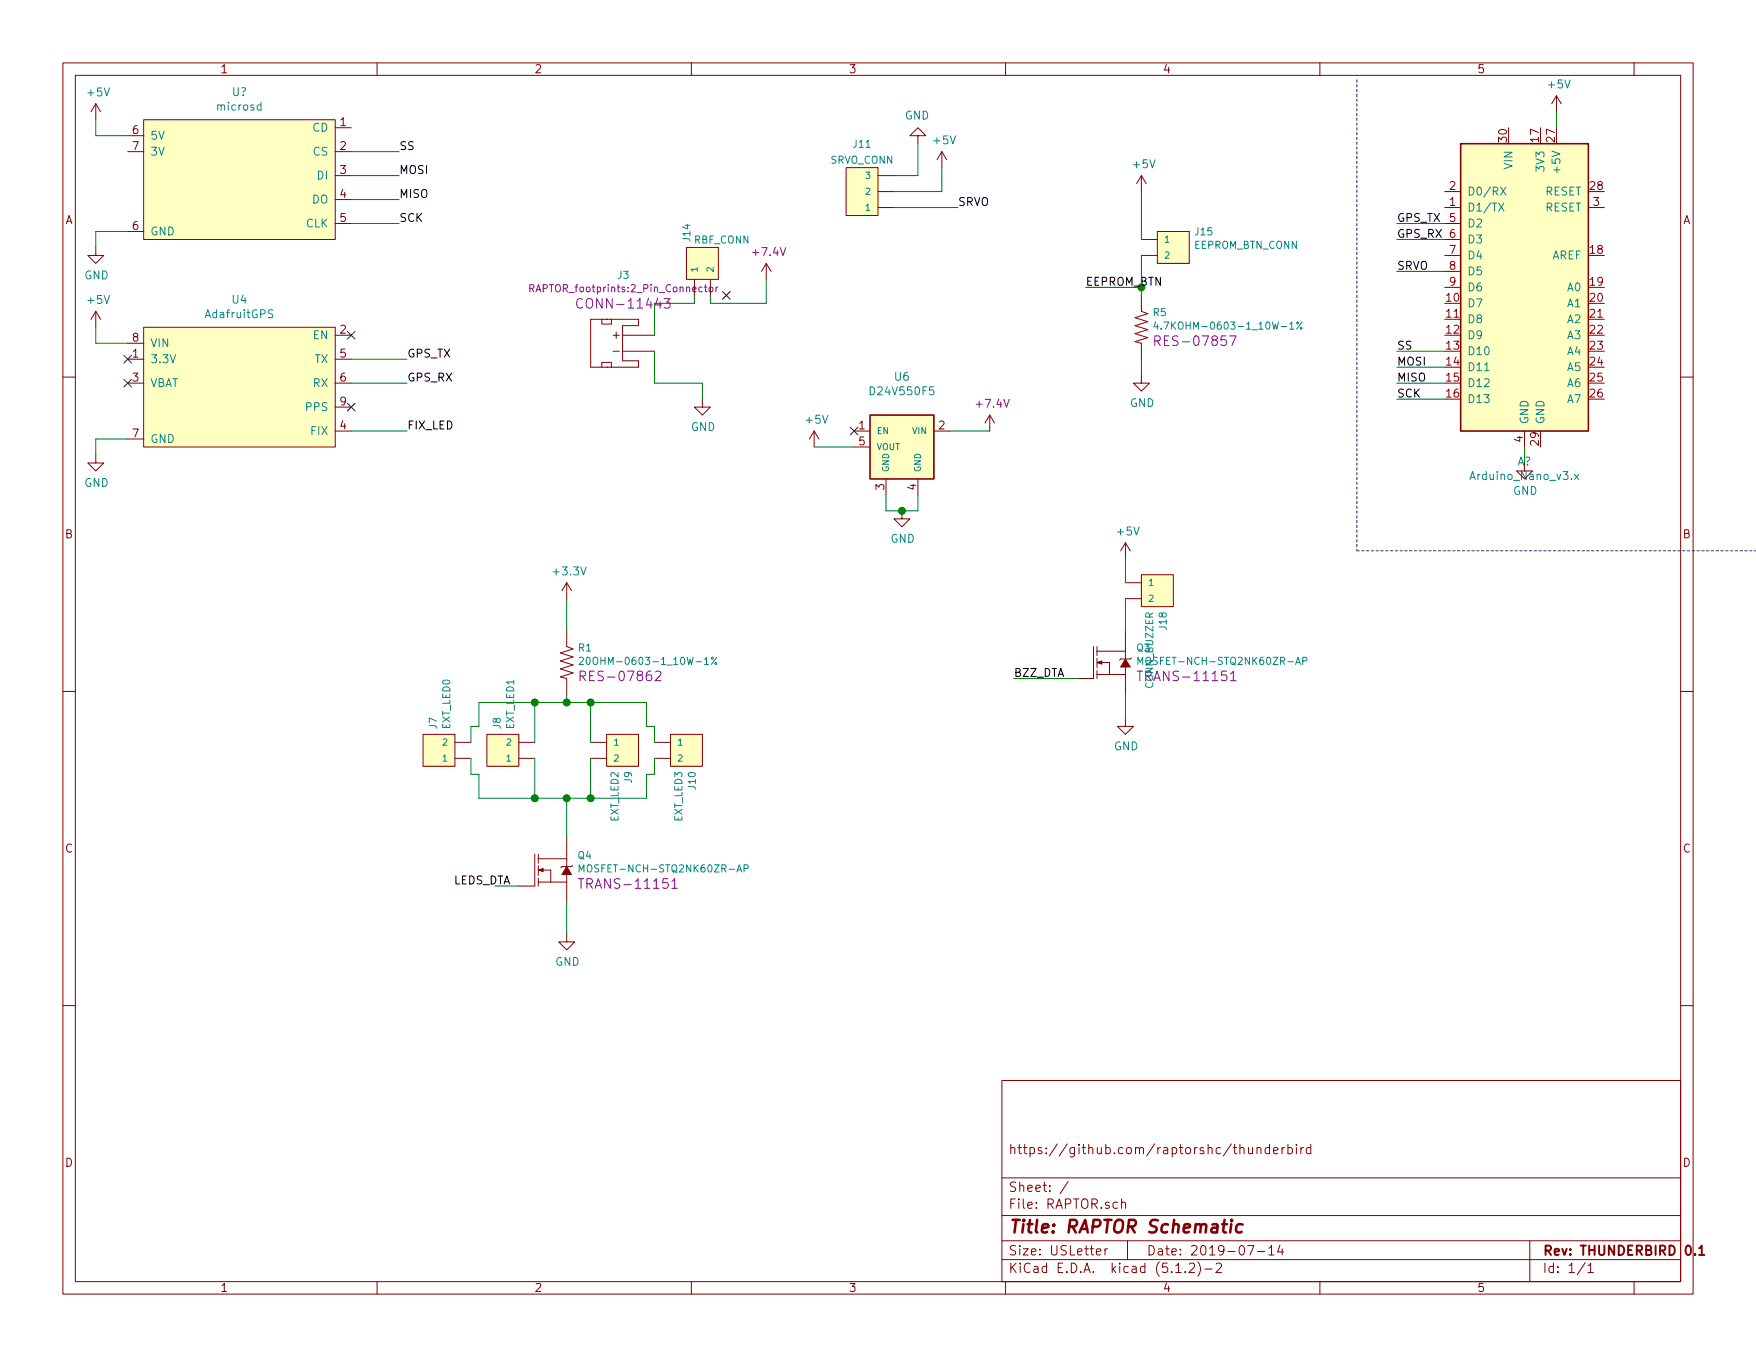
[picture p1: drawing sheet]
EESchema Schematic File Version 4
LIBS:RAPTOR-cache
EELAYER 29 0
EELAYER END
$Descr USLetter 11000 8500
encoding utf-8
Sheet 1 1
Title "RAPTOR Schematic"
Date "2019-07-14"
Rev "THUNDERBIRD 0.1"
Comp ""
Comment1 "https://github.com/raptorshc/thunderbird"
Comment2 ""
Comment3 ""
Comment4 ""
$EndDescr
Wire Notes Line
	8500 500  8500 3450
Wire Notes Line
	8500 3450 11200 3450
$Comp
L RAPTOR-rescue:AdafruitGPS-adafruitgps U4
U 1 1
P 1500 2400
F 0 "U4" H 1500 2925 50  0000 C CNN
F 1 "AdafruitGPS" H 1500 2834 50  0000 C CNN
F 2 "RAPTOR_footprints:AdafruitGPS" H 1600 2350 50  0001 C CNN
F 3 "https://learn.adafruit.com/adafruit-ultimate-gps" H 1600 2350 50  0001 C CNN
	1    1500 2400
	1    0    0    -1  
$EndComp
$Comp
L power:GND #PWR0106
U 1 1
P 600 2850
F 0 "#PWR0106" H 600 2600 50  0001 C CNN
F 1 "GND" H 605 2677 50  0000 C CNN
F 2 "" H 600 2850 50  0001 C CNN
F 3 "" H 600 2850 50  0001 C CNN
	1    600  2850
	1    0    0    -1  
$EndComp
Wire Wire Line
	800  2750 600  2750
Wire Wire Line
	600  2750 600  2850
$Comp
L power:+5V #PWR0107
U 1 1
P 600 2050
F 0 "#PWR0107" H 600 1900 50  0001 C CNN
F 1 "+5V" H 615 2223 50  0000 C CNN
F 2 "" H 600 2050 50  0001 C CNN
F 3 "" H 600 2050 50  0001 C CNN
	1    600  2050
	1    0    0    -1  
$EndComp
Wire Wire Line
	600  2050 600  2150
Wire Wire Line
	600  2150 800  2150
Text Label 2550 2250 0    50   ~ 0
GPS_TX
Wire Wire Line
	2200 2250 2550 2250
Text Label 2550 2400 0    50   ~ 0
GPS_RX
Wire Wire Line
	2200 2400 2550 2400
Text Label 2550 2700 0    50   ~ 0
FIX_LED
Wire Wire Line
	2200 2700 2550 2700
NoConn ~ 800  2250
NoConn ~ 800  2400
NoConn ~ 2200 2550
NoConn ~ 2200 2100
Text Label 6000 1300 0    50   ~ 0
SRVO
Wire Wire Line
	5600 1300 6000 1300
$Comp
L power:GND #PWR0112
U 1 1
P 5750 900
F 0 "#PWR0112" H 5750 650 50  0001 C CNN
F 1 "GND" H 5755 727 50  0000 C CNN
F 2 "" H 5750 900 50  0001 C CNN
F 3 "" H 5750 900 50  0001 C CNN
	1    5750 900 
	-1   0    0    1   
$EndComp
Wire Wire Line
	5600 1100 5750 1100
Wire Wire Line
	5750 1100 5750 900 
Wire Wire Line
	5600 1200 5900 1200
Wire Wire Line
	5900 1200 5900 1050
$Comp
L RAPTOR-rescue:MOSFET-NCH-2N7002PW-SparkFun-DiscreteSemi Q3
U 1 1
P 6950 4150
F 0 "Q3" H 7115 4245 45  0000 L CNN
F 1 "MOSFET-NCH-STQ2NK60ZR-AP" H 7115 4161 45  0000 L CNN
F 2 "RAPTOR_footprints:MOSFET" H 6950 4450 20  0001 C CNN
F 3 "https://www.diodes.com/assets/Datasheets/ds11303.pdf" H 6950 4150 50  0001 C CNN
F 4 "TRANS-11151" H 7115 4066 60  0000 L CNN "Field4"
	1    6950 4150
	1    0    0    -1  
$EndComp
Text Label 6350 4250 0    50   ~ 0
BZZ_DTA
Wire Wire Line
	6750 4250 6350 4250
$Comp
L power:GND #PWR0116
U 1 1
P 7050 4500
F 0 "#PWR0116" H 7050 4250 50  0001 C CNN
F 1 "GND" H 7055 4327 50  0000 C CNN
F 2 "" H 7050 4500 50  0001 C CNN
F 3 "" H 7050 4500 50  0001 C CNN
	1    7050 4500
	1    0    0    -1  
$EndComp
Wire Wire Line
	7050 4350 7050 4500
$Comp
L power:GND #PWR0123
U 1 1
P 3550 5850
F 0 "#PWR0123" H 3550 5600 50  0001 C CNN
F 1 "GND" H 3555 5677 50  0000 C CNN
F 2 "" H 3550 5850 50  0001 C CNN
F 3 "" H 3550 5850 50  0001 C CNN
	1    3550 5850
	1    0    0    -1  
$EndComp
Text Label 3200 5550 2    50   ~ 0
LEDS_DTA
$Comp
L RAPTOR-rescue:MOSFET-NCH-2N7002PW-SparkFun-DiscreteSemi Q4
U 1 1
P 3450 5450
F 0 "Q4" H 3615 5545 45  0000 L CNN
F 1 "MOSFET-NCH-STQ2NK60ZR-AP" H 3615 5461 45  0000 L CNN
F 2 "RAPTOR_footprints:MOSFET" H 3450 5750 20  0001 C CNN
F 3 "https://www.diodes.com/assets/Datasheets/ds11303.pdf" H 3450 5450 50  0001 C CNN
F 4 "TRANS-11151" H 3615 5366 60  0000 L CNN "Field4"
	1    3450 5450
	1    0    0    -1  
$EndComp
Wire Wire Line
	3550 3950 3550 3750
$Comp
L power:+3.3V #PWR0127
U 1 1
P 3550 3750
F 0 "#PWR0127" H 3550 3600 50  0001 C CNN
F 1 "+3.3V" H 3565 3923 50  0000 C CNN
F 2 "" H 3550 3750 50  0001 C CNN
F 3 "" H 3550 3750 50  0001 C CNN
	1    3550 3750
	1    0    0    -1  
$EndComp
$Comp
L power:+5V #PWR014
U 1 1
P 5900 1050
F 0 "#PWR014" H 5900 900 50  0001 C CNN
F 1 "+5V" H 5915 1223 50  0000 C CNN
F 2 "" H 5900 1050 50  0001 C CNN
F 3 "" H 5900 1050 50  0001 C CNN
	1    5900 1050
	1    0    0    -1  
$EndComp
$Comp
L power:+7.5V #PWR06
U 1 1
P 6200 2700
F 0 "#PWR06" H 6200 2550 50  0001 C CNN
F 1 "+7.5V" H 6215 2873 50  0001 C CNN
F 2 "" H 6200 2700 50  0001 C CNN
F 3 "" H 6200 2700 50  0001 C CNN
F 4 "+7.4V" H 6215 2873 50  0000 C CNN "Real Value"
	1    6200 2700
	1    0    0    -1  
$EndComp
$Comp
L power:+5V #PWR010
U 1 1
P 5100 2800
F 0 "#PWR010" H 5100 2650 50  0001 C CNN
F 1 "+5V" H 5115 2973 50  0000 C CNN
F 2 "" H 5100 2800 50  0001 C CNN
F 3 "" H 5100 2800 50  0001 C CNN
	1    5100 2800
	1    0    0    -1  
$EndComp
$Comp
L power:GND #PWR016
U 1 1
P 4400 2500
F 0 "#PWR016" H 4400 2250 50  0001 C CNN
F 1 "GND" H 4405 2327 50  0000 C CNN
F 2 "" H 4400 2500 50  0001 C CNN
F 3 "" H 4400 2500 50  0001 C CNN
	1    4400 2500
	1    0    0    -1  
$EndComp
$Comp
L power:+7.5V #PWR015
U 1 1
P 4800 1750
F 0 "#PWR015" H 4800 1600 50  0001 C CNN
F 1 "+7.5V" H 4815 1923 50  0001 C CNN
F 2 "" H 4800 1750 50  0001 C CNN
F 3 "" H 4800 1750 50  0001 C CNN
F 4 "+7.4V" H 4815 1923 50  0000 C CNN "Real Value"
	1    4800 1750
	1    0    0    -1  
$EndComp
Wire Wire Line
	4800 1750 4800 1900
$Comp
L power:+5V #PWR017
U 1 1
P 7050 3500
F 0 "#PWR017" H 7050 3350 50  0001 C CNN
F 1 "+5V" H 7065 3673 50  0000 C CNN
F 2 "" H 7050 3500 50  0001 C CNN
F 3 "" H 7050 3500 50  0001 C CNN
	1    7050 3500
	1    0    0    -1  
$EndComp
$Comp
L RAPTOR-rescue:JST_2MM_MALE-SparkFun-Connectors J3
U 1 1
P 3900 2150
F 0 "J3" V 4323 2144 45  0000 C CNN
F 1 "JST_2MM_MALE" H 4000 1950 45  0001 L BNN
F 2 "RAPTOR_footprints:2_Pin_Connector" V 4239 2144 45  0000 C CNN
F 3 "" H 3900 2150 50  0001 C CNN
F 4 "CONN-11443" V 4144 2144 60  0000 C CNN "Field4"
	1    3900 2150
	0    -1   -1   0   
$EndComp
Wire Wire Line
	4400 2400 4100 2400
Wire Wire Line
	4100 2400 4100 2200
Wire Wire Line
	4400 2400 4400 2500
Wire Wire Line
	4100 1900 4100 2100
$Comp
L power:+5V #PWR021
U 1 1
P 7150 1200
F 0 "#PWR021" H 7150 1050 50  0001 C CNN
F 1 "+5V" H 7165 1373 50  0000 C CNN
F 2 "" H 7150 1200 50  0001 C CNN
F 3 "" H 7150 1200 50  0001 C CNN
	1    7150 1200
	1    0    0    -1  
$EndComp
$Comp
L power:GND #PWR022
U 1 1
P 7150 2350
F 0 "#PWR022" H 7150 2100 50  0001 C CNN
F 1 "GND" H 7155 2177 50  0000 C CNN
F 2 "" H 7150 2350 50  0001 C CNN
F 3 "" H 7150 2350 50  0001 C CNN
	1    7150 2350
	1    0    0    -1  
$EndComp
$Comp
L RAPTOR-rescue:4.7KOHM-0603-1_10W-1%-SparkFun-Resistors R5
U 1 1
P 7150 2050
F 0 "R5" V 7055 2118 45  0000 L CNN
F 1 "4.7KOHM-0603-1_10W-1%" V 7139 2118 45  0000 L CNN
F 2 "RAPTOR_footprints:Resistor" H 7150 2200 20  0001 C CNN
F 3 "" H 7150 2050 60  0001 C CNN
F 4 "RES-07857" V 7234 2118 60  0000 L CNN "Field4"
	1    7150 2050
	0    1    1    0   
$EndComp
Wire Wire Line
	7150 2250 7150 2350
$Comp
L RAPTOR-rescue:CONN_03-SparkFun-Connectors J11
U 1 1
P 5500 1300
F 0 "J11" H 5400 1700 45  0000 C CNN
F 1 "SRVO_CONN" H 5400 1600 45  0000 C CNN
F 2 "RAPTOR_footprints:Molex-MOTOR" H 5500 1700 20  0001 C CNN
F 3 "" H 5500 1300 50  0001 C CNN
F 4 "XXX-00000" H 5456 1631 60  0001 C CNN "Field4"
	1    5500 1300
	1    0    0    -1  
$EndComp
Wire Wire Line
	4050 5000 4050 4850
Connection ~ 3700 5000
Wire Wire Line
	3700 5000 4050 5000
Wire Wire Line
	3000 4850 3000 5000
Wire Wire Line
	3000 5000 3350 5000
Connection ~ 3350 5000
Wire Wire Line
	3000 4550 3000 4400
Wire Wire Line
	3000 4400 3350 4400
Wire Wire Line
	3550 4400 3550 4350
Connection ~ 3350 4400
Wire Wire Line
	3350 4400 3550 4400
Wire Wire Line
	3700 4400 3550 4400
Connection ~ 3550 4400
Wire Wire Line
	4050 4550 4050 4400
Wire Wire Line
	4050 4400 3700 4400
Connection ~ 3700 4400
Wire Wire Line
	3250 5550 3100 5550
$Comp
L RAPTOR-rescue:D24V50F5 U6
U 1 1
P 5650 2600
F 0 "U6" H 5650 2842 50  0000 C CNN
F 1 "D24V550F5" H 5650 2751 50  0000 C CNN
F 2 "RAPTOR_footprints:D24v50f5_Reg" H 5675 2450 50  0001 L CIN
F 3 "" H 5650 2550 50  0001 C CNN
	1    5650 2600
	1    0    0    -1  
$EndComp
$Comp
L RAPTOR-rescue:20OHM-0603-1_10W-1%-SparkFun-Resistors R1
U 1 1
P 3550 4150
F 0 "R1" V 3455 4218 45  0000 L CNN
F 1 "20OHM-0603-1_10W-1%" V 3539 4218 45  0000 L CNN
F 2 "RAPTOR_footprints:Resistor" H 3550 4300 20  0001 C CNN
F 3 "" H 3550 4150 60  0001 C CNN
F 4 "RES-07862" V 3634 4218 60  0000 L CNN "Field4"
	1    3550 4150
	0    1    1    0   
$EndComp
$Comp
L RAPTOR-rescue:CONN_02-SparkFun-Connectors J10
U 1 1
P 4200 4650
F 0 "J10" V 4061 4828 45  0000 L CNN
F 1 "EXT_LED3" V 4145 4828 45  0000 L CNN
F 2 "RAPTOR_footprints:Molex-2pin" H 4200 4900 20  0001 C CNN
F 3 "" H 4200 4650 50  0001 C CNN
F 4 "XXX-00000" V 4240 4828 60  0001 L CNN "Field4"
	1    4200 4650
	-1   0    0    1   
$EndComp
$Comp
L RAPTOR-rescue:CONN_02-SparkFun-Connectors J9
U 1 1
P 3800 4650
F 0 "J9" V 3661 4828 45  0000 L CNN
F 1 "EXT_LED2" V 3745 4828 45  0000 L CNN
F 2 "RAPTOR_footprints:Molex-2pin" H 3800 4900 20  0001 C CNN
F 3 "" H 3800 4650 50  0001 C CNN
F 4 "XXX-00000" V 3840 4828 60  0001 L CNN "Field4"
	1    3800 4650
	-1   0    0    1   
$EndComp
$Comp
L RAPTOR-rescue:CONN_02-SparkFun-Connectors J8
U 1 1
P 3250 4750
F 0 "J8" V 3111 4928 45  0000 L CNN
F 1 "EXT_LED1" V 3195 4928 45  0000 L CNN
F 2 "RAPTOR_footprints:Molex-2pin" H 3250 5000 20  0001 C CNN
F 3 "" H 3250 4750 50  0001 C CNN
F 4 "XXX-00000" V 3290 4928 60  0001 L CNN "Field4"
	1    3250 4750
	1    0    0    -1  
$EndComp
$Comp
L RAPTOR-rescue:CONN_02-SparkFun-Connectors J7
U 1 1
P 2850 4750
F 0 "J7" V 2711 4928 45  0000 L CNN
F 1 "EXT_LED0" V 2795 4928 45  0000 L CNN
F 2 "RAPTOR_footprints:Molex-2pin" H 2850 5000 20  0001 C CNN
F 3 "" H 2850 4750 50  0001 C CNN
F 4 "XXX-00000" V 2890 4928 60  0001 L CNN "Field4"
	1    2850 4750
	1    0    0    -1  
$EndComp
Wire Wire Line
	4050 4550 4100 4550
Wire Wire Line
	4100 4550 4100 4650
Wire Wire Line
	4050 4850 4100 4850
Wire Wire Line
	4100 4850 4100 4750
Wire Wire Line
	3000 4550 2950 4550
Wire Wire Line
	2950 4550 2950 4650
Wire Wire Line
	3000 4850 2950 4850
Wire Wire Line
	2950 4850 2950 4750
Wire Wire Line
	3700 4400 3700 4650
Wire Wire Line
	3350 4400 3350 4650
Wire Wire Line
	3350 4750 3350 5000
Wire Wire Line
	3700 4750 3700 5000
Wire Wire Line
	3350 5000 3550 5000
Wire Wire Line
	3550 5000 3550 5250
Connection ~ 3550 5000
Wire Wire Line
	3550 5000 3700 5000
Wire Wire Line
	3550 5650 3550 5850
$Comp
L RAPTOR-rescue:CONN_02-SparkFun-Connectors J15
U 1 1
P 7250 1500
F 0 "J15" H 7022 1455 45  0000 R CNN
F 1 "EEPROM_BTN_CONN" H 7022 1539 45  0000 R CNN
F 2 "RAPTOR_footprints:Molex-2pin" H 7250 1750 20  0001 C CNN
F 3 "" H 7250 1500 50  0001 C CNN
F 4 "XXX-00000" H 7022 1634 60  0001 R CNN "Field4"
	1    7250 1500
	-1   0    0    1   
$EndComp
Wire Wire Line
	7150 1200 7150 1500
NoConn ~ 4550 1850
Wire Wire Line
	4350 1850 4350 1900
Wire Wire Line
	4100 1900 4350 1900
Wire Wire Line
	4450 1850 4450 1900
Wire Wire Line
	4450 1900 4800 1900
Wire Wire Line
	6200 2700 5950 2700
Wire Wire Line
	5100 2800 5350 2800
Wire Wire Line
	5550 3100 5550 3200
Wire Wire Line
	5550 3200 5650 3200
Wire Wire Line
	5750 3200 5750 3100
$Comp
L power:GND #PWR0111
U 1 1
P 5650 3200
F 0 "#PWR0111" H 5650 2950 50  0001 C CNN
F 1 "GND" H 5655 3027 50  0000 C CNN
F 2 "" H 5650 3200 50  0001 C CNN
F 3 "" H 5650 3200 50  0001 C CNN
	1    5650 3200
	1    0    0    -1  
$EndComp
Connection ~ 5650 3200
Wire Wire Line
	5650 3200 5750 3200
NoConn ~ 5350 2700
$Comp
L RAPTOR-rescue:CONN_02-SparkFun-Connectors J18
U 1 1
P 7150 3650
F 0 "J18" V 7011 3828 45  0000 L CNN
F 1 "CONN_BUZZER" V 7095 3828 45  0000 L CNN
F 2 "RAPTOR_footprints:Molex-2pin" H 7150 3900 20  0001 C CNN
F 3 "" H 7150 3650 50  0001 C CNN
F 4 "XXX-00000" V 7190 3828 60  0001 L CNN "Field4"
	1    7150 3650
	-1   0    0    1   
$EndComp
Wire Wire Line
	7050 3500 7050 3650
Wire Wire Line
	7050 3750 7050 3950
$Comp
L RAPTOR-rescue:CONN_02-SparkFun-Connectors J14
U 1 1
P 4350 1750
F 0 "J14" H 4122 1705 45  0000 R CNN
F 1 "RBF_CONN" V 4100 2100 45  0000 R CNN
F 2 "RAPTOR_footprints:Molex-2pin" H 4350 2000 20  0001 C CNN
F 3 "" H 4350 1750 50  0001 C CNN
F 4 "XXX-00000" H 4122 1884 60  0001 R CNN "Field4"
	1    4350 1750
	0    1    1    0   
$EndComp
$Comp
L MCU_Module:Arduino_Nano_v3.x A?
U 1 1
P 9550 1800
F 0 "A?" H 9550 711 50  0000 C CNN
F 1 "Arduino_Nano_v3.x" H 9550 620 50  0000 C CNN
F 2 "Module:Arduino_Nano" H 9700 850 50  0001 L CNN
F 3 "http://www.mouser.com/pdfdocs/Gravitech_Arduino_Nano3_0.pdf" H 9550 800 50  0001 C CNN
	1    9550 1800
	1    0    0    -1  
$EndComp
Wire Wire Line
	7150 1800 7150 1850
Connection ~ 7150 1800
Wire Wire Line
	6800 1800 7150 1800
Text Label 6800 1800 0    50   ~ 0
EEPROM_BTN
$Comp
L RAPTOR-rescue:microsd U?
U 1 1
P 1500 1100
F 0 "U?" H 1500 1625 50  0000 C CNN
F 1 "microsd" H 1500 1534 50  0000 C CNN
F 2 "" H 1500 1500 50  0001 C CNN
F 3 "" H 1500 1500 50  0001 C CNN
	1    1500 1100
	1    0    0    -1  
$EndComp
Wire Wire Line
	600  850  800  850 
$Comp
L power:GND #PWR?
U 1 1
P 600 1550
F 0 "#PWR?" H 600 1300 50  0001 C CNN
F 1 "GND" H 605 1377 50  0000 C CNN
F 2 "" H 600 1550 50  0001 C CNN
F 3 "" H 600 1550 50  0001 C CNN
	1    600  1550
	1    0    0    -1  
$EndComp
Wire Wire Line
	800  1450 600  1450
Wire Wire Line
	600  1450 600  1550
Text Label 2500 1400 0    50   ~ 0
SCK
Text Label 2500 1250 0    50   ~ 0
MISO
Text Label 2500 1100 0    50   ~ 0
MOSI
Text Label 2500 950  0    50   ~ 0
SS
Wire Wire Line
	2200 950  2500 950 
Wire Wire Line
	2200 1100 2500 1100
Wire Wire Line
	2200 1250 2500 1250
Wire Wire Line
	2200 1400 2500 1400
Text Label 8750 2500 0    50   ~ 0
SCK
Text Label 8750 2400 0    50   ~ 0
MISO
Text Label 8750 2300 0    50   ~ 0
MOSI
Text Label 8750 2200 0    50   ~ 0
SS
Wire Wire Line
	8750 2300 9050 2300
Wire Wire Line
	8750 2400 9050 2400
Wire Wire Line
	8750 2500 9050 2500
Wire Wire Line
	8750 2200 9050 2200
Text Label 8750 1400 0    50   ~ 0
GPS_TX
Text Label 8750 1500 0    50   ~ 0
GPS_RX
Wire Wire Line
	8750 1400 9050 1400
Wire Wire Line
	8750 1500 9050 1500
Wire Wire Line
	7150 1750 7150 1800
Wire Wire Line
	7150 1600 7150 1800
Text Label 8750 1700 0    50   ~ 0
SRVO
Wire Wire Line
	8750 1700 9050 1700
Wire Wire Line
	600  750  600  850 
$Comp
L power:+5V #PWR?
U 1 1
P 600 750
F 0 "#PWR?" H 600 600 50  0001 C CNN
F 1 "+5V" H 615 923 50  0000 C CNN
F 2 "" H 600 750 50  0001 C CNN
F 3 "" H 600 750 50  0001 C CNN
	1    600  750 
	1    0    0    -1  
$EndComp
Wire Wire Line
	9750 700  9750 800 
$Comp
L power:+5V #PWR?
U 1 1
P 9750 700
F 0 "#PWR?" H 9750 550 50  0001 C CNN
F 1 "+5V" H 9765 873 50  0000 C CNN
F 2 "" H 9750 700 50  0001 C CNN
F 3 "" H 9750 700 50  0001 C CNN
	1    9750 700 
	1    0    0    -1  
$EndComp
$Comp
L power:GND #PWR?
U 1 1
P 9550 2900
F 0 "#PWR?" H 9550 2650 50  0001 C CNN
F 1 "GND" H 9555 2727 50  0000 C CNN
F 2 "" H 9550 2900 50  0001 C CNN
F 3 "" H 9550 2900 50  0001 C CNN
	1    9550 2900
	1    0    0    -1  
$EndComp
Wire Wire Line
	9550 2800 9550 2900
$EndSCHEMATC
